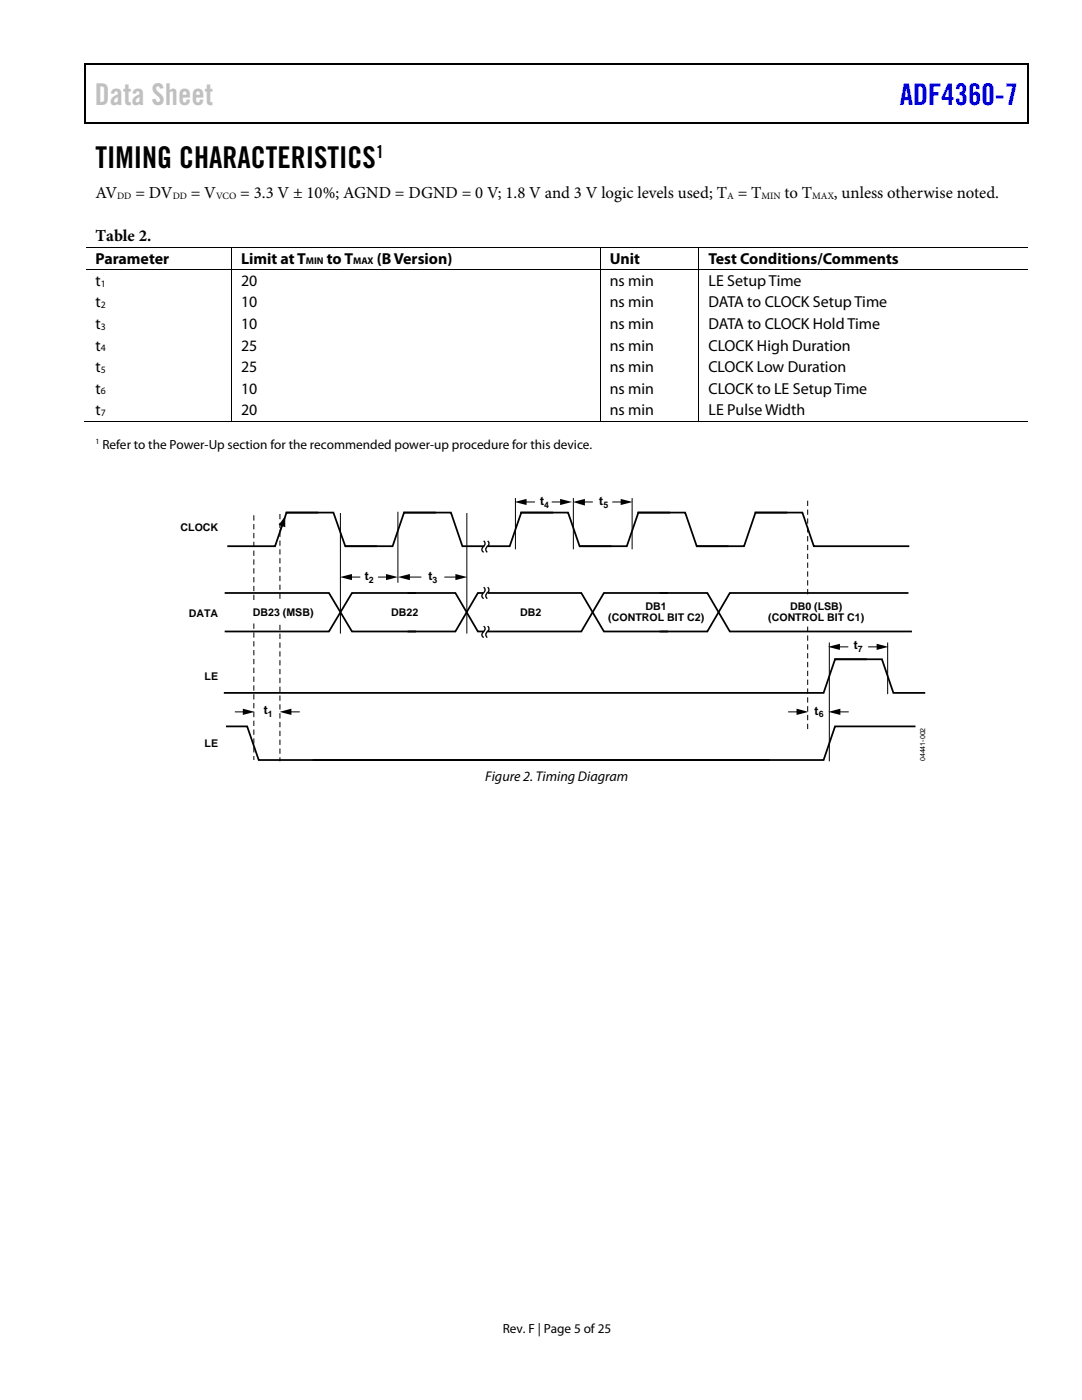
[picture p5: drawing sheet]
<svg xmlns="http://www.w3.org/2000/svg" width="216mm" height="279mm" viewBox="0 0 216 279" stroke-linecap="round" stroke-linejoin="round" font-family="sans-serif">
<g fill="#000">
<path d="M16.9 12.7h.2v1h-.2zM205.1 12.7h.2v1h-.2zM205.1 12.7h.2v.3h-.2zM82.3 24.4h.2v.3h-.2zM205.1 24.4h.2v.3h-.2zM67.8 115.2l2.4-.6v1.2zM77 114.6l2.4 .6-2.4 .6zM79.4 115.2l2.4-.6v1.2zM90.9 114.6l2.3 .6-2.3 .6zM102.7 100.2l2.4-.6v1.2zM111.8 99.6l2.4 .6-2.4 .6zM114.3 100.2l2.4-.6v1.3z"/>
<path d="M123.8 99.6l2.4 .6-2.4 .6zM165.2 129.1l2.4-.6v1.2zM174.9 128.5l2.4 .6-2.4 .6zM48.5 141.4l2.3 .7-2.3 .6zM55.8 142.1l2.3-.7v1.3zM158.9 141.4l2.4 .7-2.4 .6zM165.3 142.1l2.4-.7v1.3z"/>
</g>
<path d="M16.9 12.8h188.2M17 13.7v11M205.2 13.7v11M205.1 24.5h-188.2" fill="none" stroke="#000" stroke-width=".25"/>
<g fill="none" stroke="#000" stroke-width=".2">
<path d="M17.1 49.3h188M17.1 53.9h188M46.2 49.4v4.4M46.2 54v30.2M119.8 49.4v4.4M119.8 54v30.2M139.5 49.4v4.4M139.5 54v30.2M16.9 84.1h29.2M46.3 84.1h73.4M102.8 99.4v10.2M114.4 99.4v10.2"/>
<path d="M119.8 84.1h19.6M126.1 99.4v10.2M139.6 84.1h65.5M67.9 102.4v24M69.8 115.2h2.1M75.4 115.2h2M79.4 102.1v14.2M81.4 115.2h2.7M88.7 115.2h2.6M93.2 102.4v24M104.6 100.2h2.1M110.1 100.2h2.1"/>
<path d="M116.3 100.2h2M122.2 100.2h2M165.5 128.2v23.7M167.2 129.1h2.1M173.2 129.1h2.1M177.1 128.2v10.3M46.9 142.1h2M57.7 142.1h2.1M157.3 142.1h2M167.2 142.1h2.2"/>
</g>
<g fill="none" stroke="#000" stroke-width=".35">
<path d="M44.8 118.3h20.8l4.6 7.7h12.8M57 102.3h9.5l2.4 6.7h6.3M63.5 102.3h-6.3l-2.3 6.7h-9.5M80.5 102.3h9.5l2.3 6.7h4.3M81.3 118.3h9.6l4.5 7.7h1.2M83 118.3h-12.8l-4.6 7.7h-20.8M87 102.3h-6.4l-2.3 6.7h-9.5M96.4 118.3h-1l-4.5 7.7h-9.6M97.3 118.3h18.7l4.5 7.7h12.8M103.8 102.3h9.5l2.4 6.7h6.3M110.4 102.3h-6.4l-2.3 6.7h-4.4M127.2 102.3h9.5l2.3 6.7h6.4"/>
<path d="M131.6 118.3h9.5l4.5 7.7h36.4M133.3 118.3h-12.8l-4.5 7.7h-18.8M133.7 102.3h-6.3l-2.3 6.7h-9.6M150.6 102.3h9.5l2.3 6.7h19M157.1 102.3h-6.4l-2.2 6.7h-9.6M181.3 118.3h-35.7l-4.5 7.7h-9.5M166.5 131.6h9.5l2.3 6.7h6.3M173 131.6h-6.4l-2.3 6.7h-119.6M45.1 145h4.2l2.3 6.7h102M182.7 145h-16.1l-2.3 6.7h-101.9"/>
</g>
<path d="M56.3 104.8l-.4 1.2M96.5 107.9l.2 .2a.97 .97 0 0 1-.4 1.2l-.1 .3v.4l.3 .2M96.5 117.2l.2 .2a1 1 0 0 1-.4 1.2l-.2 .3 .4 .6M97.3 107.9a.62 .62 0 0 1 .1 1l-.3 .3a.66 .66 0 0 0 .1 1M97.3 117.2a.59 .59 0 0 1 .3 .6 .59 .59 0 0 1-.4 .5l-.2 .3a.64 .64 0 0 0 .2 .9M96.5 125a.64 .64 0 0 1 0 1.1 .68 .68 0 0 0 0 1.2M97.3 125a.62 .62 0 0 1 .2 .8 .91 .91 0 0 0-.3 1.5" fill="none" stroke="#000" stroke-width=".26"/>
<path d="M56.9 103v2.2l-1.3-.4z" fill="#000"/>
<path d="M161.2 99.9v19.4M50.7 102.8v17.7M55.9 102.6v17.1M50.7 124.4v27.3M55.9 124.7v27.2M161.2 125.1v21" fill="none" stroke="#000" stroke-width=".2" stroke-dasharray="1.1 .7" stroke-linecap="butt"/>
<text font-size="6" fill="#c0c0c0" x="18.9" y="21">Data Sheet</text>
<text font-size="6" fill="#00f" x="179.5" y="21">ADF4360-7</text>
<text font-size="6" x="19" y="33.6">TIMING CHARACTERISTICS</text>
<text font-size="3.5" x="75" y="31.5">1</text>
<g font-size="3.3">
<text x="19" y="39.5">AV</text>
<text x="27" y="39.5">= DV</text>
<text x="38.1" y="39.5">= V</text>
<text x="47.9" y="39.5">= 3.3 V ± 10%; AGND = DGND = 0 V; 1.8 V and 3 V logic levels used; T = T</text>
<text x="156.5" y="39.5">to T</text>
<text x="166.4" y="39.5">, unless otherwise noted.</text>
<text x="19" y="48">Table 2.</text>
</g>
<g font-size="3.2">
<text x="19" y="52.6">Parameter</text>
<text x="48.1" y="52.6">Limit at T</text>
<text x="65.2" y="52.6">to T</text>
<text x="75.2" y="52.6">(B Version)</text>
<text x="121.7" y="52.6">Unit</text>
<text x="141.4" y="52.6">Test Conditions/Comments</text>
<text x="19" y="57.1">t</text>
<text x="48.1" y="57.1">20</text>
<text x="121.7" y="57.1">ns min</text>
<text x="141.4" y="57.1">LE Setup Time</text>
<text x="19" y="61.4">t</text>
<text x="19" y="65.7">t</text>
<text x="48.1" y="61.4">10</text>
<text x="48.1" y="65.7">10</text>
<text x="121.7" y="61.4">ns min</text>
<text x="121.7" y="65.7">ns min</text>
<text x="141.4" y="61.4">DATA to CLOCK Setup Time</text>
<text x="141.4" y="65.7">DATA to CLOCK Hold Time</text>
<text x="19" y="70">t</text>
<text x="48.1" y="70">25</text>
<text x="121.7" y="70">ns min</text>
<text x="141.4" y="70">CLOCK High Duration</text>
<text x="19" y="74.3">t</text>
<text x="48.1" y="74.3">25</text>
<text x="121.7" y="74.3">ns min</text>
<text x="141.4" y="74.3">CLOCK Low Duration</text>
<text x="19" y="78.5">t</text>
<text x="19" y="82.8">t</text>
<text x="48.1" y="78.5">10</text>
<text x="48.1" y="82.8">20</text>
<text x="121.7" y="78.5">ns min</text>
<text x="121.7" y="82.8">ns min</text>
<text x="141.4" y="78.5">CLOCK to LE Setup Time</text>
<text x="141.4" y="82.8">LE Pulse Width</text>
</g>
<text font-size="2.8" x="96.8" y="155.8">Figure 2. Timing Diagram</text>
<g font-size="2.6">
<text x="20.4" y="89.5">Refer to the Power-Up section for the recommended power-up procedure for this device.</text>
<text x="100.3" y="266">Rev. F | Page 5 of 25</text>
</g>
<g font-size="2.5">
<text x="107.8" y="100.8">t</text>
<text x="119.6" y="100.8">t</text>
<text x="72.8" y="115.8">t</text>
<text x="85.5" y="115.8">t</text>
<text x="170.4" y="129.5">t</text>
<text x="52.6" y="142.5">t</text>
<text x="162.5" y="142.6">t</text>
</g>
<g font-size="2.1">
<text x="36" y="106">CLOCK</text>
<text x="37.7" y="123">DATA</text>
<text x="50.5" y="123">DB23 (MSB)</text>
<text x="78.1" y="123">DB22</text>
<text x="103.8" y="123">DB2</text>
<text x="121.4" y="124">(CONTROL BIT C2)</text>
<text x="128.8" y="121.6">DB1</text>
<text x="153.3" y="124">(CONTROL BIT C1)</text>
<text x="157.7" y="121.6">DB0 (LSB)</text>
<text x="40.8" y="135.7">LE</text>
<text x="40.8" y="149.1">LE</text>
</g>
<g font-size="1.9">
<text x="23.4" y="39.7">DD</text>
<text x="34.5" y="39.7">DD</text>
<text x="43.1" y="39.7">VCO</text>
<text x="145.1" y="39.7">A</text>
<text x="152" y="39.7">MIN</text>
<text x="162.1" y="39.7">MAX</text>
<text x="61" y="52.8">MIN</text>
<text x="70.5" y="52.8">MAX</text>
<text x="20.1" y="57.2">1</text>
<text x="20.1" y="61.5">2</text>
<text x="20.1" y="65.8">3</text>
<text x="20.1" y="70.1">4</text>
<text x="20.1" y="74.4">5</text>
<text x="20.1" y="78.7">6</text>
<text x="20.1" y="83">7</text>
</g>
<g font-size="1.8">
<text x="108.6" y="101.3">4</text>
<text x="120.4" y="101.3">5</text>
<text x="73.6" y="116.3">2</text>
<text x="86.3" y="116.3">3</text>
<text x="171.2" y="130">7</text>
<text x="53.4" y="143">1</text>
<text x="163.4" y="143.1">6</text>
</g>
<text font-size="1.6" x="19" y="88.6">1</text>
<text font-size="1.4" x="184.6" y="151.9" transform="rotate(-90 184.6 151.9)">04441-002</text>
</svg>
